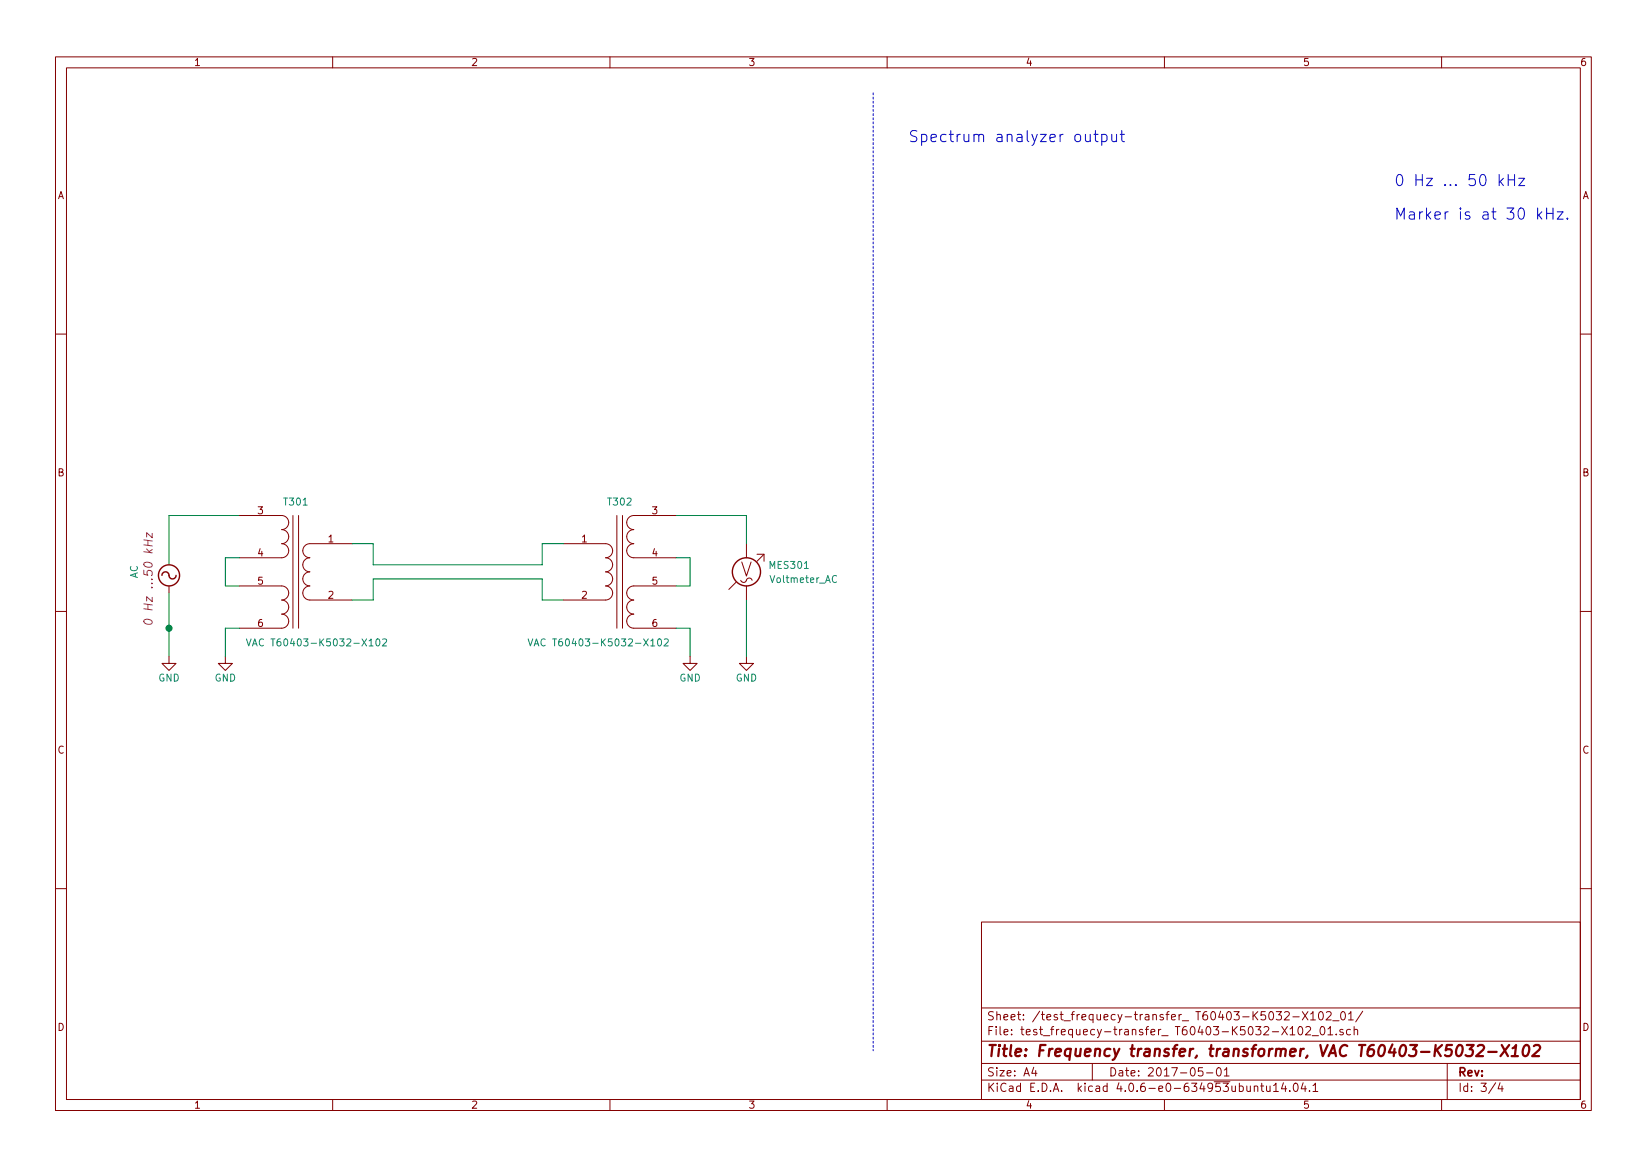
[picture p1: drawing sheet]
<svg xmlns="http://www.w3.org/2000/svg" width="297mm" height="210mm" viewBox="0 0 297 210" stroke-linecap="round" stroke-linejoin="round" font-family="sans-serif">
<g fill="none" stroke="#840000" stroke-width=".18">
<path d="M10 10.3h277v189.9h-277zM12 12.2h273v186.1h-273zM60 10.3v1.9M110 10.3v1.9M160 10.3v1.9M210 10.3v1.9M260 10.3v1.9M10 60.2h2M285 60.2h2M43.2 93h7.6a1.27 1.27 0 0 1 1.3 1.2 1.27 1.27 0 0 1-1.3 1.3 1.27 1.27 0 0 1 1.3 1.3 1.27 1.27 0 0 1-1.3 1.2 1.27 1.27 0 0 1 1.3 1.3 1.27 1.27 0 0 1-1.3 1.3h-7.6M52.8 93v20.3M53.8 93v20.3"/>
<path d="M63.5 98h-7.6a1.27 1.27 0 0 0-1.3 1.3 1.27 1.27 0 0 0 1.3 1.3 1.27 1.27 0 0 0-1.3 1.2 1.27 1.27 0 0 0 1.3 1.3 1.27 1.27 0 0 0-1.3 1.3 1.27 1.27 0 0 0 1.3 1.3 1.27 1.27 0 0 0-1.3 1.2 1.27 1.27 0 0 0 1.3 1.3h7.6M101.6 98h7.6a1.27 1.27 0 0 1 1.3 1.3 1.27 1.27 0 0 1-1.3 1.3 1.27 1.27 0 0 1 1.3 1.2 1.27 1.27 0 0 1-1.3 1.3 1.27 1.27 0 0 1 1.3 1.3 1.27 1.27 0 0 1-1.3 1.3 1.27 1.27 0 0 1 1.3 1.2 1.27 1.27 0 0 1-1.3 1.3h-7.6M111.3 93v20.3M112.3 93v20.3M121.9 93h-7.6a1.27 1.27 0 0 0-1.3 1.2 1.27 1.27 0 0 0 1.3 1.3 1.27 1.27 0 0 0-1.3 1.3 1.27 1.27 0 0 0 1.3 1.2 1.27 1.27 0 0 0-1.3 1.3 1.27 1.27 0 0 0 1.3 1.3h7.6M134.6 98v2.6M136.5 99.9h1.3v1.3M137.8 99.9l-1.3 1.3M10 110.3h2M30.5 118.4v1.2h1.2l-1.2 1.3-1.3-1.3h1.3M30.5 105.7v1.2M40.6 118.4v1.2h1.3l-1.3 1.3-1.2-1.3h1.2"/>
<path d="M43.2 105.7h7.6a1.27 1.27 0 0 1 1.3 1.2 1.27 1.27 0 0 1-1.3 1.3 1.27 1.27 0 0 1 1.3 1.3 1.27 1.27 0 0 1-1.3 1.2 1.27 1.27 0 0 1 1.3 1.3 1.27 1.27 0 0 1-1.3 1.3h-7.6M121.9 105.7h-7.6a1.27 1.27 0 0 0-1.3 1.2 1.27 1.27 0 0 0 1.3 1.3 1.27 1.27 0 0 0-1.3 1.3 1.27 1.27 0 0 0 1.3 1.2 1.27 1.27 0 0 0-1.3 1.3 1.27 1.27 0 0 0 1.3 1.3h7.6M124.5 118.4v1.2h1.2l-1.2 1.3-1.3-1.3h1.3M132.7 105l-1.3 1.3M134.6 118.4v1.2h1.3l-1.3 1.3-1.3-1.3h1.3M134.6 105.7v2.5M285 110.3h2M10 160.2h2M177 166.3h108v32h-108zM285 160.2h2M60 198.3v1.9M110 198.3v1.9"/>
<path d="M160 198.3v1.9M177 194.8h108M177 191.8h108M177 187.8h108M177 181.8h108M186.4 192.5l-.3 1h.9M186.8 193v1M197 191.8v3M210 198.3v1.9M216.9 192.5h-.7l-.1 .7 .2-.1 .5 .1 .2 .2-.1 .5-.2 .1-.6-.1M217.6 193.5h1.1M219.5 192.7l.2-.2a.81 .81 0 0 1 .6 .6 .81 .81 0 0 1-.3 .8l-.1 .1a.79 .79 0 0 1-.4-1.3z"/>
<path d="M220.8 193l.4-.5v1.5M220.8 194h.9M226.2 196l.2-.2 .4 .1v.9M226.2 195.8v1M227.4 195.8h.5M227.6 195.3v1.3l.3 .2M228.4 195.8l.1 .9 .4 .1 .2-.1M229.1 195.8v1M229.7 195.8l.4-.5v1.5M229.7 196.8h.9M231.2 185.1l1 1.5M231.5 195.2l-.4 1.1h1"/>
<path d="M231.7 182.6l.6-.2 .2 .4-.9 1.1h.9M231.8 195.8v1M232.2 185.1l-1 1.5M232.6 196.7v.1M232.7 185.5l.4-.4v1.5M232.7 186.6h.8M233.2 183.4h1.1M233.4 195.5l.2-.2a.81 .81 0 0 1 .6 .6 .81 .81 0 0 1-.3 .8l-.1 .1a.79 .79 0 0 1-.4-1.3zM234.2 185.3l.2-.2a.81 .81 0 0 1 .6 .6 .81 .81 0 0 1-.3 .8l-.1 .1a.79 .79 0 0 1-.4-1.3zM234.9 182.4l1 1.5M235 195.2l-.3 1.1h.9M235.4 195.8v1"/>
<path d="M235.5 185.3l.6-.2 .3 .4-1 1.1h1M235.9 182.4l-1 1.5M236.2 196.7v.1M236.4 182.8l.4-.4v1.5M236.4 183.9h.8M236.7 186.8h1.1M236.8 195.8l.4-.5v1.5M236.8 196.8h.9M237.9 182.6l.3-.2a.81 .81 0 0 1 .5 .6 .81 .81 0 0 1-.2 .8l-.2 .1a.79 .79 0 0 1-.4-1.3zM238.2 185.3l.2-.2a.81 .81 0 0 1 .6 .6 .81 .81 0 0 1-.3 .8l-.1 .1a.79 .79 0 0 1-.4-1.3zM239.2 182.6l.6-.2 .3 .4-1 1.1h1M239.5 185.5l.4-.4v1.5"/>
<path d="M239.5 186.6h.9M240.4 184.1h1.1M241 186.5v.1M241.9 182.6l.2-.2a.81 .81 0 0 1 .6 .6 .81 .81 0 0 1-.3 .8l-.1 .1a.79 .79 0 0 1-.4-1.3zM242.2 185.7a.37 .37 0 0 0-.6 .1l.1 .2 .5 .2 .1 .1-.2 .3-.5-.1M243.2 182.8l.4-.4v1.5M243.2 183.9h.9M243.6 185.7l-.5-.1-.3 .3 .1 .6 .2 .1 .5-.1M244.2 185.7l.2-.1 .4 .1 .1 .9M244.2 185.1v1.5M245.8 182.3l-1.3 2M260 198.3v1.9"/>
<path d="M261 191.8v6.5M269.7 195.2l-1.2 2M270.5 195.2l-.3 1.1h.9M270.9 195.8v1"/>
</g>
<path d="M262.9 188.6a.46 .46 0 0 1 .5-.2 .46 .46 0 0 1 .4 .4 1.19 1.19 0 0 1-.8 1.6l-.2-.1a1.5 1.5 0 0 1 .1-1.7zM264.5 188.4h1.3l-.8 .8a.48 .48 0 0 1 .7 .4l-.1 .5-.2 .2-.8 .1-.3-.1M266.5 188.6l.3-.2h.5l.2 .1 .1 .5-1.4 1.4h1.3M268.4 189.7h1.5M270.8 188.4l1.2 2M272.2 188.4l-1.6 2M272.6 190.4h1.2M272.8 189l.6-.6-.2 2M274.9 188.6a.46 .46 0 0 1 .5-.2 .46 .46 0 0 1 .4 .4 1.19 1.19 0 0 1-.8 1.6l-.2-.1a1.5 1.5 0 0 1 .1-1.7zM276.6 188.6l.3-.2h.5l.2 .1 .1 .5-1.4 1.4h1.3" fill="none" stroke="#840000" stroke-width=".41"/>
<g fill="none" stroke="#840000" stroke-width=".25">
<path d="M29.2 103.8a.67 .67 0 0 1 .8-.7 .67 .67 0 0 1 .5 .9 .63 .63 0 0 0 .7 .4 .63 .63 0 0 0 .5-.6"/>
<circle cx="30.5" cy="103.8" r="1.9"/>
<circle cx="134.6" cy="103.1" r="2.54"/>
</g>
<path d="M44.4 115.2l.5 1.3 .4-1.3M45.5 116.5l.4-1.3 .5 1.3M45.7 116.1h.6M67.9 115.3l.2-.1a.67 .67 0 0 1 .4 .6 .67 .67 0 0 1-.4 .7l-.2-.1-.1-.4zM69 115.3l.5-.1 .2 .1v.3l-.8 .9h.8M95.2 115.2l.5 1.3 .4-1.3M96.3 116.5l.4-1.3 .5 1.3M96.5 116.1h.6M118.7 115.3l.2-.1a.67 .67 0 0 1 .4 .6 .67 .67 0 0 1-.4 .7l-.2-.1-.1-.4zM119.8 115.3l.5-.1 .2 .1v.3l-.8 .9h.8M150.9 103.9a.5 .5 0 0 0-.6 0 .5 .5 0 0 0-.2 .6l.1 .3a.41 .41 0 0 0 .7 .1" fill="none" stroke="#008484" stroke-width=".18"/>
<path d="M27.5 96.2v.8l-1.1-.9v.7M26 111.8a.97 .97 0 0 1 1.5 .5 .9 .9 0 0 1-1.6-.3z" fill="none" stroke="#840084" stroke-width=".18"/>
<g fill="none" stroke="#0000c2" stroke-width=".18">
<path d="M195.8 24.2l.1 1.2a.56 .56 0 0 0 .7 0M196.6 24.2v1.3M197.3 24.2h.7M197.6 23.5v1.8l.1 .1 .3 .1M198.7 24.3a.71 .71 0 0 1 .9 .1v1a.67 .67 0 0 1-.9 0M198.7 24.2v2M200.5 24.2l.1 1.2a.56 .56 0 0 0 .8 0M201.4 24.2v1.3M202 24.2h.8M202.3 23.5v1.8l.1 .1 .4 .1M270.6 32.7l.5 .8M271.1 32.2l-.7 .7"/>
<path d="M272 31.5v2M272 32.4h1.2M273.2 31.5v2M273.9 32.2h1.1l-1.1 1.3h1.1M277.3 37.5v2M277.5 38.8l.6 .7M278.1 38.2l-.8 .8M278.9 37.5v2M278.9 38.5h1.2M280.1 37.5v2M280.8 38.2h1.1l-1.1 1.3h1.1M282.7 39.3l.1 .1-.1 .1-.1-.1 .1-.1v.2"/>
</g>
<path d="M43.2 93h-12.7v8.8M63.5 98h3.8v3.8h30.5v-3.8h3.8M121.9 93h12.7v5M30.5 106.9v11.5M43.2 113.3h-2.6v5.1M43.2 100.6h-2.6v5.1h2.6M63.5 108.2h3.8v-3.8h30.5v3.8h3.8M121.9 113.3h2.6v5.1M121.9 100.6h2.6v5.1h-2.6M134.6 108.2v10.2" fill="none" stroke="#008400" stroke-width=".18"/>
<circle cx="30.5" cy="113.3" r=".51" fill="#008400" stroke="#008400" stroke-width=".25"/>
<path d="M157.5 16.8v172.7" fill="none" stroke="#0000c2" stroke-width=".18" stroke-dasharray=".3 .4"/>
<text font-size="3.5" fill="#840000" x="133.5" y="104">V</text>
<g font-size="2.8" fill="#0000c2">
<text x="163.8" y="25.6">Spectrum analyzer output</text>
<text x="251.5" y="33.6">0 Hz ... 50 kHz</text>
<text x="251.5" y="39.6">Marker is at 30 kHz.</text>
</g>
<text font-size="2.8" fill="#840000" x="178" y="190.5">Title: Frequency transfer, transformer, VAC T60403-K5032-X102</text>
<text font-size="2.1" fill="#840084" x="27.5" y="111.1" transform="rotate(-90 27.5 111.1)">0 Hz ...50 kHz</text>
<g font-size="2.1" fill="#840000">
<text x="178" y="184">Sheet: /test_frequecy-transfer_ T60403-K5032-X102_01/</text>
<text x="178" y="186.7">File: test_frequecy-transfer_ T60403-K5032-X102_01.sch</text>
<text x="178" y="196.9">KiCad E.D.A. kicad 4.0.6-e0-634953ubuntu14.04.1</text>
<text x="178" y="194.1">Size: A4</text>
<text x="200" y="194.1">Date: 2017-05-01</text>
<text x="263" y="194.1">Rev:</text>
<text x="263" y="196.9">Id: 3/4</text>
</g>
<g font-size="1.8" fill="#840000">
<text x="35" y="11.9">1</text>
<text x="85" y="11.9">2</text>
<text x="135" y="11.9">3</text>
<text x="185" y="11.9">4</text>
<text x="235" y="11.9">5</text>
<text x="285" y="11.9">6</text>
<text x="10.4" y="35.9">A</text>
<text x="285.4" y="35.9">A</text>
<text x="10.4" y="85.9">B</text>
<text x="285.4" y="85.9">B</text>
<text x="46.5" y="92.7">3</text>
<text x="117.6" y="92.7">3</text>
<text x="46.5" y="100.3">4</text>
<text x="59.2" y="97.8">1</text>
<text x="104.9" y="97.8">1</text>
<text x="117.6" y="100.3">4</text>
<text x="46.5" y="105.4">5</text>
<text x="59.2" y="107.9">2</text>
<text x="104.9" y="107.9">2</text>
<text x="117.6" y="105.4">5</text>
<text x="46.5" y="113">6</text>
<text x="117.6" y="113">6</text>
<text x="10.4" y="135.9">C</text>
<text x="285.4" y="135.9">C</text>
<text x="10.4" y="185.9">D</text>
<text x="285.4" y="185.9">D</text>
<text x="35" y="199.9">1</text>
<text x="85" y="199.9">2</text>
<text x="135" y="199.9">3</text>
<text x="185" y="199.9">4</text>
<text x="235" y="199.9">5</text>
<text x="285" y="199.9">6</text>
</g>
<g font-size="1.8" fill="#008484">
<text x="51.3" y="91.1">T301</text>
<text x="109.8" y="91.1">T302</text>
<text x="24.8" y="104.4" transform="rotate(-90 24.8 104.4)">AC</text>
<text x="138.9" y="102.6">MES301</text>
<text x="139.1" y="105.1">Voltmeter_AC</text>
<text x="46.8" y="116.5">VAC T60403-K5032-X102</text>
<text x="97.6" y="116.5">VAC T60403-K5032-X102</text>
<text x="28.5" y="122.9">GND</text>
<text x="38.7" y="122.9">GND</text>
<text x="122.5" y="122.9">GND</text>
<text x="132.7" y="122.9">GND</text>
</g>
</svg>
